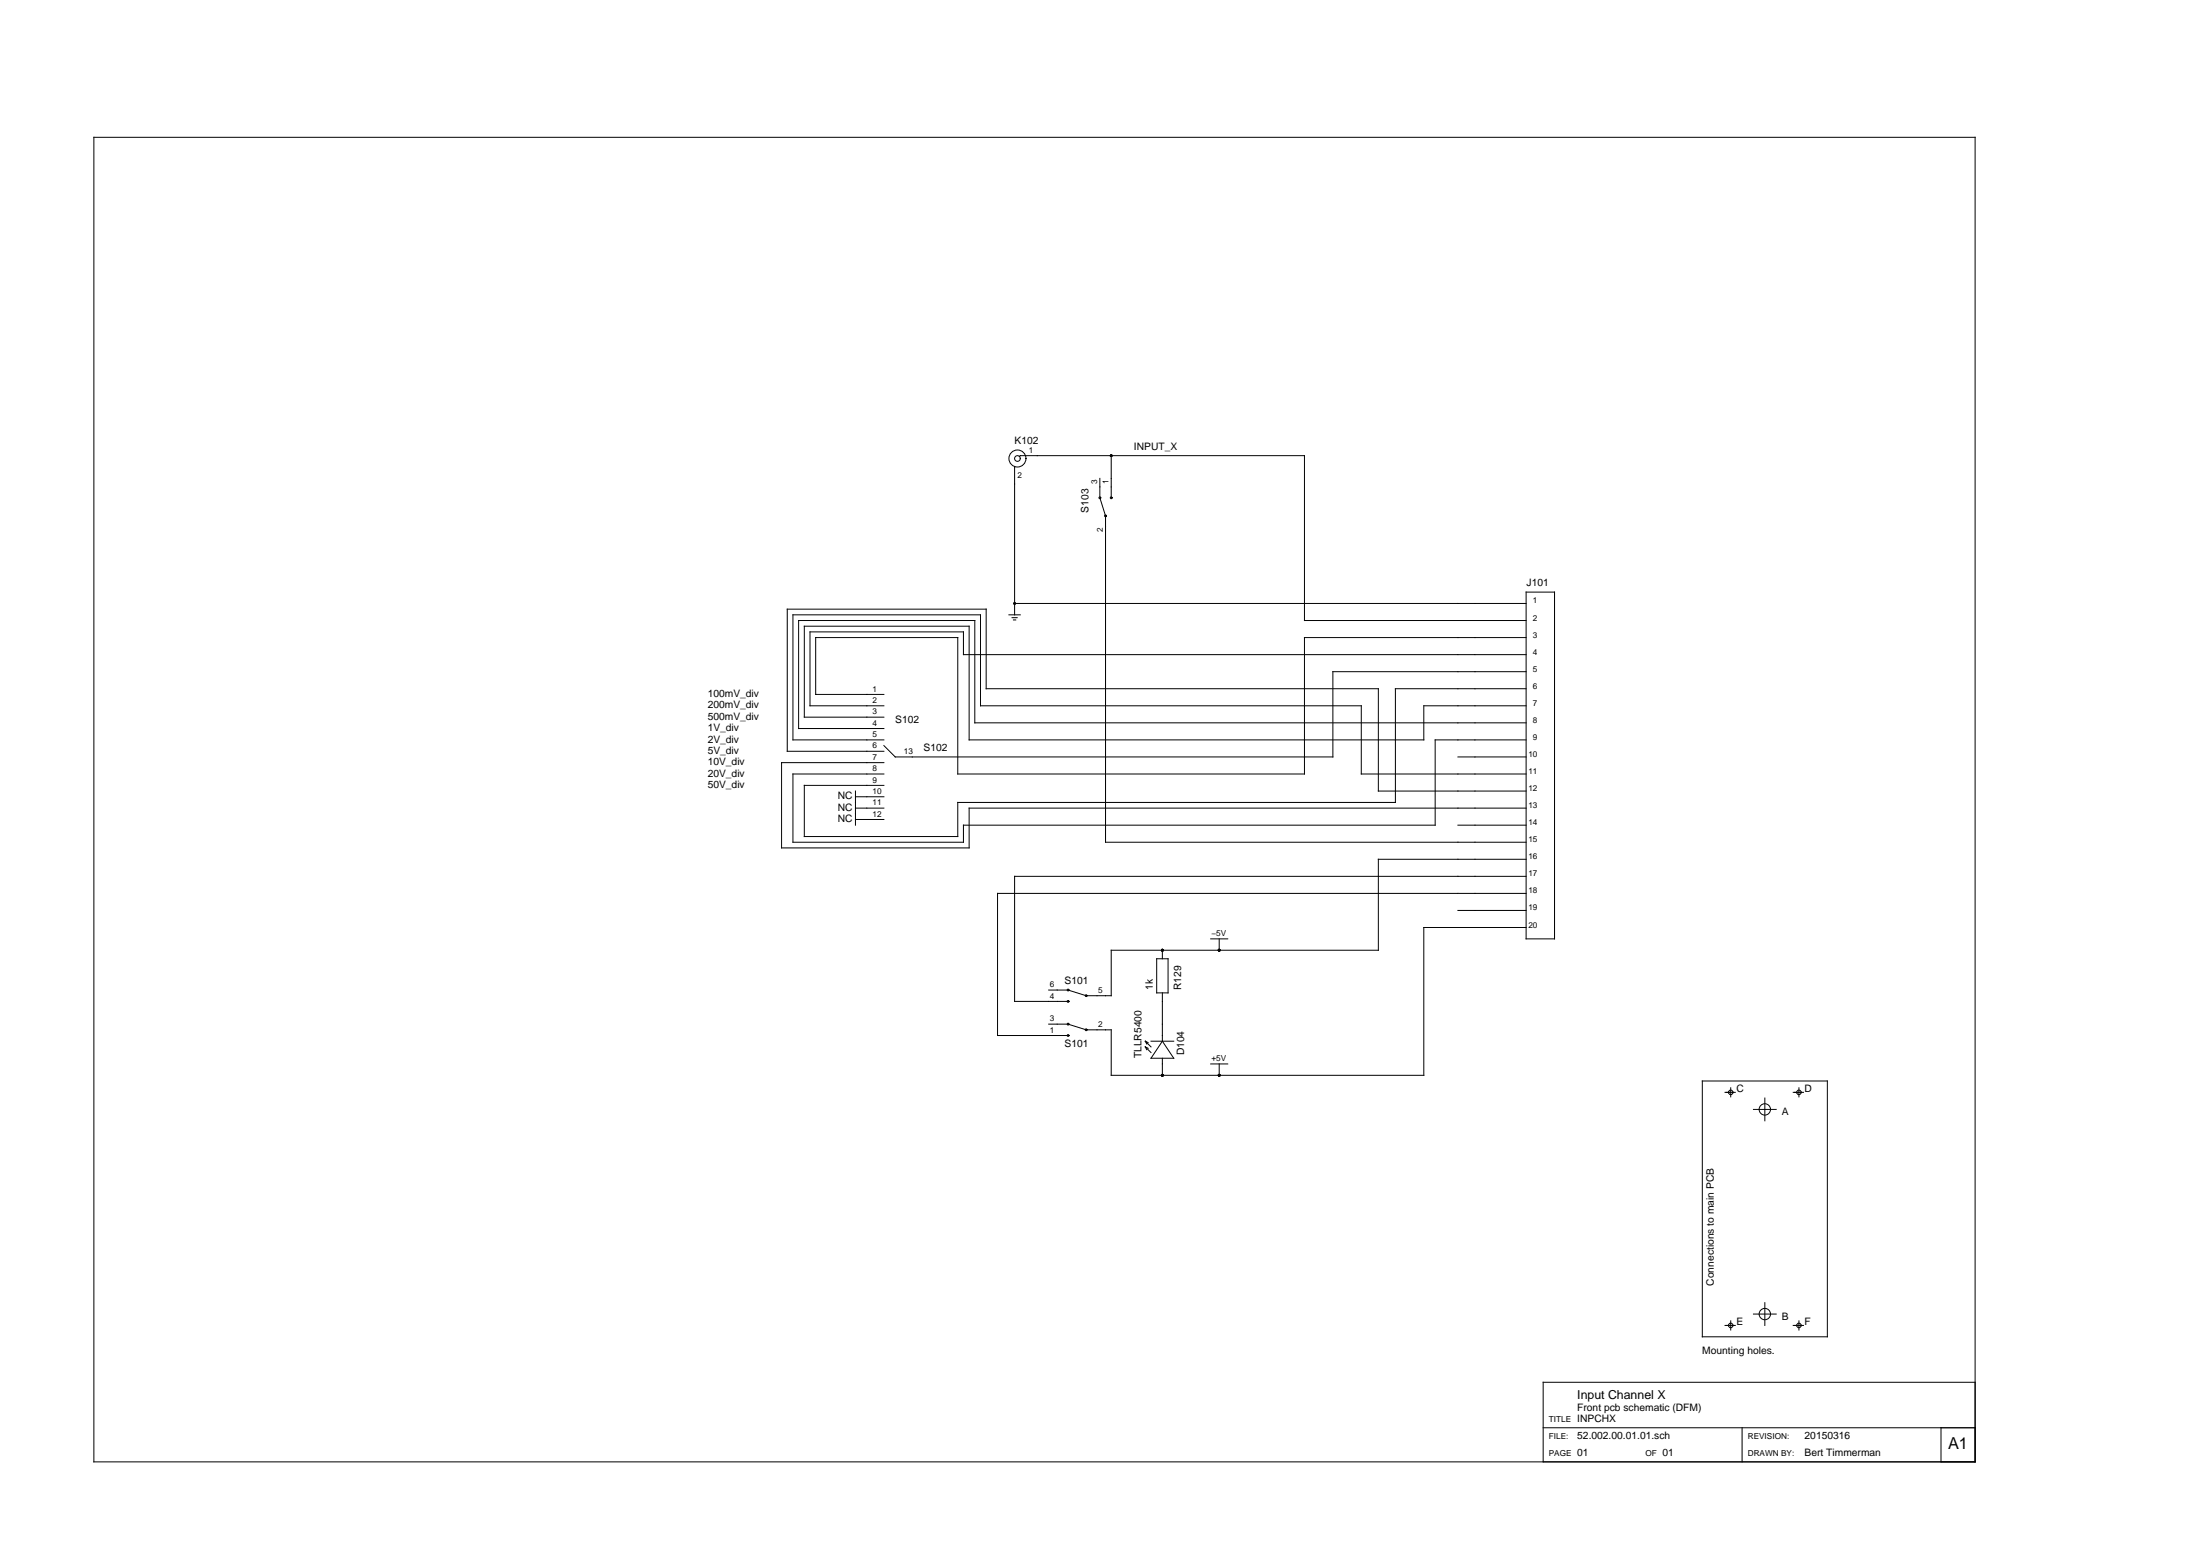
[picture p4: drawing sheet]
<svg xmlns="http://www.w3.org/2000/svg" width="297mm" height="210mm" viewBox="0 0 297 210" stroke-linecap="round" stroke-linejoin="round" font-family="sans-serif">
<g fill="none" stroke="#000" stroke-width=".14">
<path d="M12.7 18.5h254v178.8h-254zM137 63v20M137.6 61.6l.2-.1h38.3v22.3h30M148.5 64.6v2.5M148.5 67.2l.8 2.4M149.3 69.8v43.9h56.8M150 61.5v5.6M206.1 79.9h3.8v46.8h-3.8zM119.3 99.9h-12.2v-16.9h25.3v12.3h51.4v9.2h22.3M136.2 83h1.6M136.6 83.4h.7M136.8 83.7h.3"/>
<path d="M137 81.5h69.1M206.1 90.7h-26.1v11.5h-59.1l-1.6-1.6M206.1 86.1h-30v18.4h-46.8v-18.4h-19.2v7.6h9.2M206.1 88.4h-76v-3.1h-20.7v10h9.9M206.1 95.3h-13.9v4.6h-61.4v-15.4h-22.2v12.3h10.7M206.1 97.6h-74.5v-13.8h-23.8v14.5h11.5M206.1 99.9h-12.3v11.5h-63.7v2.3h-23v-9.2h12.2M206.1 93h-17.7v15.3h-59.1v4.6h-20.7v-6.9h10.7M115.5 107.5h3.8M115.5 109.1h3.8M115.5 110.6h3.8M115.5 106.8v4.6"/>
<path d="M119.3 101.4h-13v-19.2h26.9v10.8h52.9v13.8h20M119.3 102.9h-13.8v11.6h25.3v-5.4h75.3M196.8 102.2h9.3M196.8 111.4h9.3M206.1 118.3h-69.1v16.9h7.1M206.1 116h-20v12.3h-36.1v6.1h-3.2M141.6 138.2h2.5M141.6 133.6h2.5M144.2 138.2l2.5 .8M144.2 133.6l2.5 .8M156.2 129.4h1.5v4.6h-1.5zM156.9 128.3v1.1"/>
<path d="M156.9 134v6.5M163.5 126.7h2.3M164.6 126.7v1.6M196.8 122.9h9.3M206.1 125.2h-13.9v20h-42.2v-6.2h-3.2M206.1 120.6h-71.4v19.2h9.4M154.6 141.3l.8 .8M154.6 140.5l.8 .8M154.6 140.5l.4 .2M154.6 140.5l.2 .4M154.6 141.3l.4 .2M154.6 141.3l.2 .4"/>
<path d="M155.4 140.5h3.1M156.9 142.8v2.4M156.9 140.5l1.6 2.3h-3.1zM163.5 143.6h2.3M164.6 143.6v1.6M229.8 145.9h16.9v34.6h-16.9zM232.9 147.5h1.4M233.7 146.8v1.3M236.7 149.8h3.1M238.3 148.2v3.1M242.1 147.5h1.4M242.9 146.8v1.3"/>
<path d="M232.9 178.9h1.4M233.7 178.3v1.2M236.7 177.4h3.1M238.3 175.8v3.1M242.1 178.9h1.4M242.9 178.3v1.2M208.4 192.7h58.3M235.2 192.7v4.6M262.1 192.7v4.6M266.7 186.6h-58.3v10.7"/>
<circle cx="137.4" cy="61.9" r="1.15"/>
<circle cx="137.4" cy="61.9" r=".38"/>
<circle cx="148.5" cy="67.2" r=".12"/>
<circle cx="149.3" cy="69.6" r=".12"/>
<circle cx="150" cy="67.2" r=".12"/>
<circle cx="144.2" cy="138.2" r=".12"/>
<circle cx="144.2" cy="139.8" r=".12"/>
<circle cx="144.2" cy="135.2" r=".12"/>
<circle cx="144.2" cy="133.6" r=".12"/>
<circle cx="146.7" cy="134.4" r=".12"/>
<circle cx="146.7" cy="139" r=".12"/>
<circle cx="233.7" cy="147.5" r=".31"/>
<circle cx="238.3" cy="149.8" r=".77"/>
<circle cx="242.9" cy="147.5" r=".31"/>
<circle cx="233.7" cy="178.9" r=".31"/>
<circle cx="238.3" cy="177.4" r=".77"/>
<circle cx="242.9" cy="178.9" r=".31"/>
</g>
<g fill="#000">
<circle cx="150" cy="61.5" r=".19"/>
<circle cx="137" cy="81.5" r=".19"/>
<circle cx="156.9" cy="128.3" r=".19"/>
<circle cx="164.6" cy="128.3" r=".19"/>
<circle cx="156.9" cy="145.2" r=".19"/>
<circle cx="164.6" cy="145.2" r=".19"/>
</g>
<text font-size="2.2" x="263" y="195.6">A1</text>
<text font-size="1.7" x="213" y="188.9">Input Channel X</text>
<g font-size="1.4">
<text x="137" y="60">K102</text>
<text x="153.1" y="60.7">INPUT_X</text>
<text x="147" y="69.2" transform="rotate(-90 147 69.2)">S103</text>
<text x="206.1" y="79.2">J101</text>
<text x="95.6" y="94.1">100mV_div</text>
<text x="95.6" y="95.6">200mV_div</text>
<text x="95.6" y="101.8">5V_div</text>
<text x="95.6" y="97.2">500mV_div</text>
<text x="95.6" y="98.7">1V_div</text>
<text x="95.6" y="100.2">2V_div</text>
<text x="120.9" y="97.6">S102</text>
<text x="124.7" y="101.4">S102</text>
<text x="95.6" y="106.4">50V_div</text>
<text x="95.6" y="104.8">20V_div</text>
<text x="95.6" y="103.3">10V_div</text>
<text x="113.1" y="107.9">NC</text>
<text x="113.1" y="109.5">NC</text>
<text x="113.1" y="111">NC</text>
<text x="143.7" y="132.9">S101</text>
<text x="155.7" y="133.6" transform="rotate(-90 155.7 133.6)">1k</text>
<text x="159.5" y="133.6" transform="rotate(-90 159.5 133.6)">R129</text>
<text x="143.7" y="141.3">S101</text>
<text x="154.1" y="142.8" transform="rotate(-90 154.1 142.8)">TLLR5400</text>
<text x="159.9" y="142.5" transform="rotate(-90 159.9 142.5)">D104</text>
<text x="234.4" y="147.5">C</text>
<text x="243.7" y="147.5">D</text>
<text x="240.6" y="150.5">A</text>
<text x="231.4" y="173.5" transform="rotate(-90 231.4 173.5)">Connections to main PCB</text>
<text x="234.4" y="178.9">E</text>
<text x="240.6" y="178.1">B</text>
<text x="243.7" y="178.9">F</text>
<text x="229.8" y="182.8">Mounting holes.</text>
<text x="213" y="192">INPCHX</text>
<text x="213" y="190.4">Front pcb schematic (DFM)</text>
<text x="213" y="194.3">52.002.00.01.01.sch</text>
<text x="213" y="196.6">01</text>
<text x="224.5" y="196.6">01</text>
<text x="243.7" y="194.3">20150316</text>
<text x="243.7" y="196.6">Bert Timmerman</text>
</g>
<g font-size="1.1">
<text x="137.4" y="64.6">2</text>
<text x="138.9" y="61.1">1</text>
<text x="148.1" y="65.3" transform="rotate(-90 148.1 65.3)">3</text>
<text x="149.7" y="65.3" transform="rotate(-90 149.7 65.3)">1</text>
<text x="148.9" y="71.9" transform="rotate(-90 148.9 71.9)">2</text>
<text x="207" y="81.5">1</text>
<text x="207" y="83.8">2</text>
<text x="207" y="86.1">3</text>
<text x="207" y="88.4">4</text>
<text x="117.8" y="93.4">1</text>
<text x="117.8" y="94.9">2</text>
<text x="207" y="90.7">5</text>
<text x="207" y="93">6</text>
<text x="207" y="95.3">7</text>
<text x="117.8" y="96.4">3</text>
<text x="117.8" y="98">4</text>
<text x="117.8" y="99.5">5</text>
<text x="117.8" y="101">6</text>
<text x="122" y="101.8">13</text>
<text x="207" y="97.6">8</text>
<text x="207" y="99.9">9</text>
<text x="117.8" y="102.6">7</text>
<text x="117.8" y="104.1">8</text>
<text x="117.8" y="105.6">9</text>
<text x="117.8" y="107.2">10</text>
<text x="206.4" y="102.2">10</text>
<text x="206.4" y="104.5">11</text>
<text x="206.4" y="106.8">12</text>
<text x="117.8" y="108.7">11</text>
<text x="117.8" y="110.2">12</text>
<text x="206.4" y="109.1">13</text>
<text x="206.4" y="111.4">14</text>
<text x="206.4" y="113.7">15</text>
<text x="206.4" y="116">16</text>
<text x="206.4" y="118.3">17</text>
<text x="206.4" y="120.6">18</text>
<text x="206.4" y="122.9">19</text>
<text x="206.4" y="125.2">20</text>
<text x="163.6" y="126.4">−5V</text>
<text x="141.7" y="137.9">3</text>
<text x="141.7" y="134.8">4</text>
<text x="141.7" y="133.3">6</text>
<text x="148.3" y="134">5</text>
<text x="141.7" y="139.4">1</text>
<text x="148.3" y="138.6">2</text>
<text x="163.6" y="143.2">+5V</text>
<text x="209.1" y="192">TITLE</text>
<text x="209.1" y="194.3">FILE:</text>
<text x="209.1" y="196.6">PAGE</text>
<text x="222.2" y="196.6">OF</text>
<text x="236" y="194.3">REVISION:</text>
<text x="236" y="196.6">DRAWN BY:</text>
</g>
</svg>
